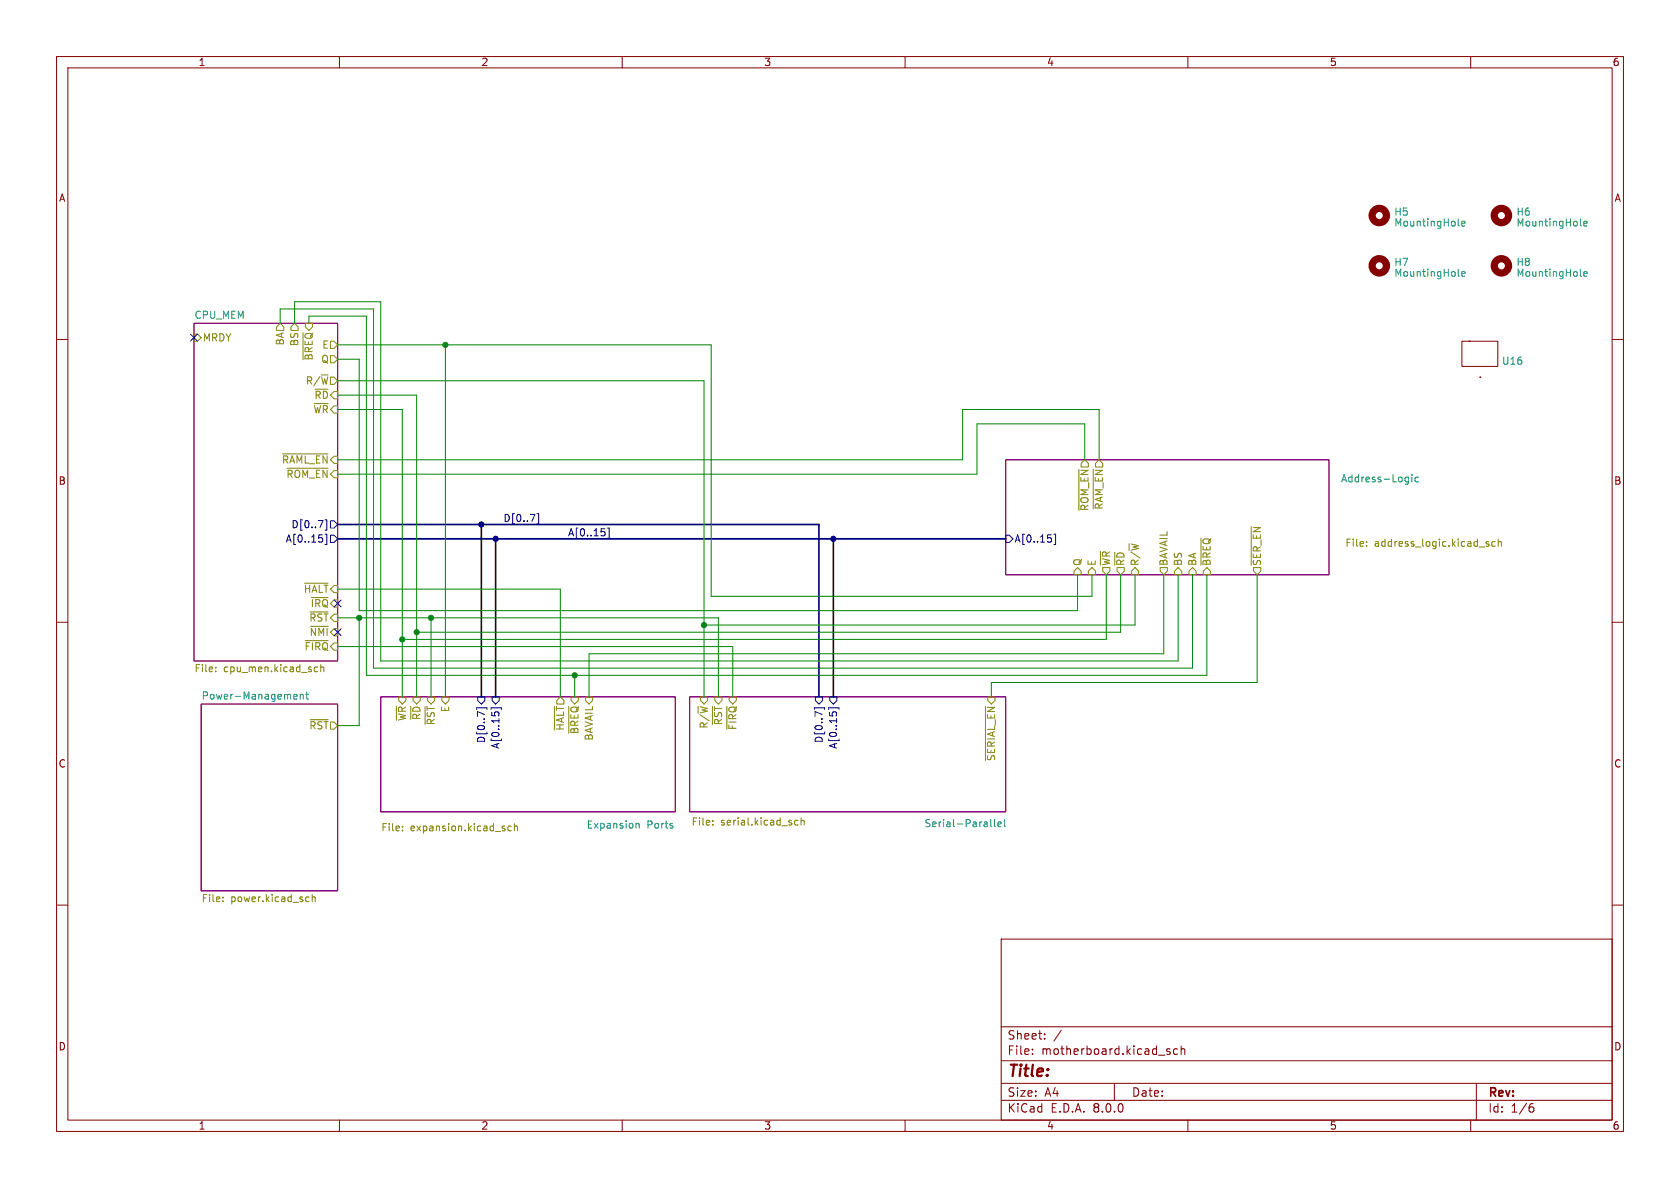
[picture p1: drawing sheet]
(kicad_sch
 (version 20231120)
 (generator "eeschema")
 (generator_version "8.0")
 (paper "A4")
 (lib_symbols
  (symbol "Mechanical:MountingHole"
   (pin_names
    (offset 1.016)) (exclude_from_sim no) (in_bom yes) (on_board yes)
   (property "Reference" "H" (at 0 5.08 0) (effects (font (size 1.27 1.27))))
   (property "Value" "MountingHole" (at 0 3.175 0) (effects (font (size 1.27 1.27))))
   (property "Footprint" "" (at 0 0 0) (effects (font (size 1.27 1.27)) (hide yes)))
   (property "Datasheet" "~" (at 0 0 0) (effects (font (size 1.27 1.27)) (hide yes)))
   (property "Description" "Mounting Hole without connection" (at 0 0 0) (effects (font (size 1.27 1.27)) (hide yes)))
   (symbol "MountingHole_0_1"
    (circle (center 0 0) (radius 1.27) (stroke (width 1.27) (type default)) (fill (type none)))))
  (symbol "motherboard:mITX" (exclude_from_sim no) (in_bom yes) (on_board yes)
   (property "Reference" "U" (at 0 0 0) (effects (font (size 1.27 1.27))))
   (property "Value" "" (at 0 0 0) (effects (font (size 1.27 1.27))))
   (property "Footprint" "motherboard:mITX" (at 0 0 0) (effects (font (size 1.27 1.27)) (hide yes)))
   (property "Datasheet" "" (at 0 0 0) (effects (font (size 1.27 1.27)) (hide yes)))
   (property "Description" "" (at 0 0 0) (effects (font (size 1.27 1.27)) (hide yes)))
   (symbol "mITX_0_1"
    (rectangle (start -3.175 5.715) (end 3.175 1.27) (stroke (width 0) (type default)) (fill (type none)))
    (rectangle (start -1.905 5.715) (end -1.905 5.715) (stroke (width 0) (type default)) (fill (type none)))
    (rectangle (start -1.905 5.715) (end -1.905 5.715) (stroke (width 0) (type default)) (fill (type none)))
    (rectangle (start 0 -0.635) (end 0 -0.635) (stroke (width 0) (type default)) (fill (type none)))
    (rectangle (start 0 -0.635) (end 0 -0.635) (stroke (width 0) (type default)) (fill (type none))))))
 (junction
  (at 147.32 95.25)
  (diameter 0)
  (color 0 0 0 0))
 (junction
  (at 85.09 92.71)
  (diameter 0)
  (color 0 0 0 0))
 (junction
  (at 71.12 113.03)
  (diameter 0)
  (color 0 0 0 0))
 (junction
  (at 78.74 60.96)
  (diameter 0)
  (color 0 0 0 0))
 (junction
  (at 124.46 110.49)
  (diameter 0)
  (color 0 0 0 0))
 (junction
  (at 76.2 109.22)
  (diameter 0)
  (color 0 0 0 0))
 (junction
  (at 101.6 119.38)
  (diameter 0)
  (color 0 0 0 0))
 (junction
  (at 63.5 109.22)
  (diameter 0)
  (color 0 0 0 0))
 (junction
  (at 87.63 95.25)
  (diameter 0)
  (color 0 0 0 0))
 (junction
  (at 73.66 111.76)
  (diameter 0)
  (color 0 0 0 0))
 (no_connect
  (at 59.69 106.68))
 (no_connect
  (at 59.69 111.76))
 (no_connect
  (at 34.29 59.69))
 (bus
  (pts (xy 85.09 92.71) (xy 144.78 92.71))
  (stroke (width 0) (type default)))
 (wire
  (pts (xy 78.74 60.96) (xy 78.74 123.19))
  (stroke (width 0) (type default)))
 (wire
  (pts (xy 71.12 123.19) (xy 71.12 113.03))
  (stroke (width 0) (type default)))
 (wire
  (pts (xy 63.5 63.5) (xy 63.5 107.95))
  (stroke (width 0) (type default)))
 (wire
  (pts (xy 59.69 69.85) (xy 73.66 69.85))
  (stroke (width 0) (type default)))
 (wire
  (pts (xy 59.69 67.31) (xy 124.46 67.31))
  (stroke (width 0) (type default)))
 (wire
  (pts (xy 52.07 57.15) (xy 52.07 53.34))
  (stroke (width 0) (type default)))
 (wire
  (pts (xy 71.12 72.39) (xy 71.12 113.03))
  (stroke (width 0) (type default)))
 (wire
  (pts (xy 104.14 115.57) (xy 104.14 123.19))
  (stroke (width 0) (type default)))
 (wire
  (pts (xy 67.31 116.84) (xy 208.28 116.84))
  (stroke (width 0) (type default)))
 (wire
  (pts (xy 59.69 83.82) (xy 172.72 83.82))
  (stroke (width 0) (type default)))
 (bus
  (pts (xy 147.32 95.25) (xy 147.32 123.19))
  (stroke (width 0) (type default)))
 (wire
  (pts (xy 59.69 128.27) (xy 63.5 128.27))
  (stroke (width 0) (type default)))
 (wire
  (pts (xy 124.46 110.49) (xy 200.66 110.49))
  (stroke (width 0) (type default)))
 (bus
  (pts (xy 144.78 92.71) (xy 144.78 123.19))
  (stroke (width 0) (type default)))
 (wire
  (pts (xy 205.74 101.6) (xy 205.74 115.57))
  (stroke (width 0) (type default)))
 (wire
  (pts (xy 66.04 118.11) (xy 66.04 54.61))
  (stroke (width 0) (type default)))
 (bus
  (pts (xy 87.63 95.25) (xy 87.63 123.19))
  (stroke (width 0) (type default)))
 (wire
  (pts (xy 222.25 101.6) (xy 222.25 120.65))
  (stroke (width 0) (type default)))
 (wire
  (pts (xy 101.6 119.38) (xy 101.6 123.19))
  (stroke (width 0) (type default)))
 (wire
  (pts (xy 208.28 116.84) (xy 208.28 101.6))
  (stroke (width 0) (type default)))
 (wire
  (pts (xy 52.07 53.34) (xy 67.31 53.34))
  (stroke (width 0) (type default)))
 (wire
  (pts (xy 99.06 104.14) (xy 99.06 123.19))
  (stroke (width 0) (type default)))
 (wire
  (pts (xy 172.72 83.82) (xy 172.72 74.93))
  (stroke (width 0) (type default)))
 (wire
  (pts (xy 210.82 101.6) (xy 210.82 118.11))
  (stroke (width 0) (type default)))
 (wire
  (pts (xy 59.69 63.5) (xy 63.5 63.5))
  (stroke (width 0) (type default)))
 (bus
  (pts (xy 147.32 95.25) (xy 177.8 95.25))
  (stroke (width 0) (type default)))
 (wire
  (pts (xy 64.77 119.38) (xy 101.6 119.38))
  (stroke (width 0) (type default)))
 (wire
  (pts (xy 191.77 74.93) (xy 191.77 81.28))
  (stroke (width 0) (type default)))
 (wire
  (pts (xy 194.31 72.39) (xy 194.31 81.28))
  (stroke (width 0) (type default)))
 (bus
  (pts (xy 87.63 95.25) (xy 147.32 95.25))
  (stroke (width 0) (type default)))
 (wire
  (pts (xy 76.2 109.22) (xy 127 109.22))
  (stroke (width 0) (type default)))
 (bus
  (pts (xy 59.69 95.25) (xy 87.63 95.25))
  (stroke (width 0) (type default)))
 (wire
  (pts (xy 54.61 55.88) (xy 64.77 55.88))
  (stroke (width 0) (type default)))
 (wire
  (pts (xy 63.5 128.27) (xy 63.5 109.22))
  (stroke (width 0) (type default)))
 (wire
  (pts (xy 205.74 115.57) (xy 104.14 115.57))
  (stroke (width 0) (type default)))
 (bus
  (pts (xy 85.09 92.71) (xy 59.69 92.71))
  (stroke (width 0) (type default)))
 (wire
  (pts (xy 198.12 101.6) (xy 198.12 111.76))
  (stroke (width 0) (type default)))
 (wire
  (pts (xy 66.04 54.61) (xy 49.53 54.61))
  (stroke (width 0) (type default)))
 (wire
  (pts (xy 63.5 109.22) (xy 59.69 109.22))
  (stroke (width 0) (type default)))
 (wire
  (pts (xy 73.66 111.76) (xy 73.66 123.19))
  (stroke (width 0) (type default)))
 (wire
  (pts (xy 71.12 113.03) (xy 195.58 113.03))
  (stroke (width 0) (type default)))
 (wire
  (pts (xy 124.46 67.31) (xy 124.46 110.49))
  (stroke (width 0) (type default)))
 (wire
  (pts (xy 125.73 105.41) (xy 193.04 105.41))
  (stroke (width 0) (type default)))
 (wire
  (pts (xy 175.26 123.19) (xy 175.26 120.65))
  (stroke (width 0) (type default)))
 (wire
  (pts (xy 172.72 74.93) (xy 191.77 74.93))
  (stroke (width 0) (type default)))
 (wire
  (pts (xy 63.5 107.95) (xy 190.5 107.95))
  (stroke (width 0) (type default)))
 (wire
  (pts (xy 170.18 81.28) (xy 170.18 72.39))
  (stroke (width 0) (type default)))
 (bus
  (pts (xy 85.09 92.71) (xy 85.09 123.19))
  (stroke (width 0) (type default)))
 (wire
  (pts (xy 129.54 123.19) (xy 129.54 114.3))
  (stroke (width 0) (type default)))
 (wire
  (pts (xy 76.2 123.19) (xy 76.2 109.22))
  (stroke (width 0) (type default)))
 (wire
  (pts (xy 127 123.19) (xy 127 109.22))
  (stroke (width 0) (type default)))
 (wire
  (pts (xy 59.69 72.39) (xy 71.12 72.39))
  (stroke (width 0) (type default)))
 (wire
  (pts (xy 49.53 54.61) (xy 49.53 57.15))
  (stroke (width 0) (type default)))
 (wire
  (pts (xy 190.5 107.95) (xy 190.5 101.6))
  (stroke (width 0) (type default)))
 (wire
  (pts (xy 54.61 57.15) (xy 54.61 55.88))
  (stroke (width 0) (type default)))
 (wire
  (pts (xy 73.66 69.85) (xy 73.66 111.76))
  (stroke (width 0) (type default)))
 (wire
  (pts (xy 73.66 111.76) (xy 198.12 111.76))
  (stroke (width 0) (type default)))
 (wire
  (pts (xy 59.69 104.14) (xy 99.06 104.14))
  (stroke (width 0) (type default)))
 (wire
  (pts (xy 67.31 53.34) (xy 67.31 116.84))
  (stroke (width 0) (type default)))
 (wire
  (pts (xy 59.69 81.28) (xy 170.18 81.28))
  (stroke (width 0) (type default)))
 (wire
  (pts (xy 76.2 109.22) (xy 63.5 109.22))
  (stroke (width 0) (type default)))
 (wire
  (pts (xy 59.69 114.3) (xy 129.54 114.3))
  (stroke (width 0) (type default)))
 (wire
  (pts (xy 193.04 101.6) (xy 193.04 105.41))
  (stroke (width 0) (type default)))
 (wire
  (pts (xy 59.69 60.96) (xy 78.74 60.96))
  (stroke (width 0) (type default)))
 (wire
  (pts (xy 78.74 60.96) (xy 125.73 60.96))
  (stroke (width 0) (type default)))
 (wire
  (pts (xy 170.18 72.39) (xy 194.31 72.39))
  (stroke (width 0) (type default)))
 (wire
  (pts (xy 175.26 120.65) (xy 222.25 120.65))
  (stroke (width 0) (type default)))
 (wire
  (pts (xy 200.66 110.49) (xy 200.66 101.6))
  (stroke (width 0) (type default)))
 (wire
  (pts (xy 124.46 110.49) (xy 124.46 123.19))
  (stroke (width 0) (type default)))
 (wire
  (pts (xy 210.82 118.11) (xy 66.04 118.11))
  (stroke (width 0) (type default)))
 (wire
  (pts (xy 125.73 60.96) (xy 125.73 105.41))
  (stroke (width 0) (type default)))
 (wire
  (pts (xy 64.77 55.88) (xy 64.77 119.38))
  (stroke (width 0) (type default)))
 (wire
  (pts (xy 195.58 101.6) (xy 195.58 113.03))
  (stroke (width 0) (type default)))
 (wire
  (pts (xy 101.6 119.38) (xy 213.36 119.38))
  (stroke (width 0) (type default)))
 (wire
  (pts (xy 213.36 119.38) (xy 213.36 101.6))
  (stroke (width 0) (type default)))
 (label "D[0..7]"
  (at 88.9 92.71 0)
  (fields_autoplaced yes)
  (effects (font (size 1.27 1.27)) (justify left bottom)))
 (label "A[0..15]"
  (at 100.33 95.25 0)
  (fields_autoplaced yes)
  (effects (font (size 1.27 1.27)) (justify left bottom)))
 (symbol
  (lib_id "motherboard:mITX")
  (at 261.62 66.04 0)
  (unit 1)
  (exclude_from_sim no)
  (in_bom yes)
  (on_board yes)
  (dnp no)
  (fields_autoplaced yes)
  (property "Reference" "U16" (at 265.43 63.8168 0) (effects (font (size 1.27 1.27)) (justify left)))
  (property "Value" "~" (at 261.62 66.04 0) (effects (font (size 1.27 1.27))))
  (property "Footprint" "motherboard:mITX" (at 261.62 66.04 0) (effects (font (size 1.27 1.27)) (hide yes)))
  (property "Datasheet" "" (at 261.62 66.04 0) (effects (font (size 1.27 1.27)) (hide yes)))
  (property "Description" "" (at 261.62 66.04 0) (effects (font (size 1.27 1.27)) (hide yes))))
 (symbol
  (lib_id "Mechanical:MountingHole")
  (at 243.84 46.99 0)
  (unit 1)
  (exclude_from_sim no)
  (in_bom yes)
  (on_board yes)
  (dnp no)
  (fields_autoplaced yes)
  (property "Reference" "H7" (at 246.38 46.3463 0) (effects (font (size 1.27 1.27)) (justify left)))
  (property "Value" "MountingHole" (at 246.38 48.2673 0) (effects (font (size 1.27 1.27)) (justify left)))
  (property "Footprint" "MountingHole:MountingHole_3.2mm_M3_ISO7380" (at 243.84 46.99 0) (effects (font (size 1.27 1.27)) (hide yes)))
  (property "Datasheet" "~" (at 243.84 46.99 0) (effects (font (size 1.27 1.27)) (hide yes)))
  (property "Description" "" (at 243.84 46.99 0) (effects (font (size 1.27 1.27)) (hide yes))))
 (symbol
  (lib_id "Mechanical:MountingHole")
  (at 243.84 38.1 0)
  (unit 1)
  (exclude_from_sim no)
  (in_bom yes)
  (on_board yes)
  (dnp no)
  (fields_autoplaced yes)
  (property "Reference" "H5" (at 246.38 37.4563 0) (effects (font (size 1.27 1.27)) (justify left)))
  (property "Value" "MountingHole" (at 246.38 39.3773 0) (effects (font (size 1.27 1.27)) (justify left)))
  (property "Footprint" "MountingHole:MountingHole_3.2mm_M3_ISO7380" (at 243.84 38.1 0) (effects (font (size 1.27 1.27)) (hide yes)))
  (property "Datasheet" "~" (at 243.84 38.1 0) (effects (font (size 1.27 1.27)) (hide yes)))
  (property "Description" "" (at 243.84 38.1 0) (effects (font (size 1.27 1.27)) (hide yes))))
 (symbol
  (lib_id "Mechanical:MountingHole")
  (at 265.43 46.99 0)
  (unit 1)
  (exclude_from_sim no)
  (in_bom yes)
  (on_board yes)
  (dnp no)
  (fields_autoplaced yes)
  (property "Reference" "H8" (at 267.97 46.3463 0) (effects (font (size 1.27 1.27)) (justify left)))
  (property "Value" "MountingHole" (at 267.97 48.2673 0) (effects (font (size 1.27 1.27)) (justify left)))
  (property "Footprint" "MountingHole:MountingHole_3.2mm_M3_ISO7380" (at 265.43 46.99 0) (effects (font (size 1.27 1.27)) (hide yes)))
  (property "Datasheet" "~" (at 265.43 46.99 0) (effects (font (size 1.27 1.27)) (hide yes)))
  (property "Description" "" (at 265.43 46.99 0) (effects (font (size 1.27 1.27)) (hide yes))))
 (symbol
  (lib_id "Mechanical:MountingHole")
  (at 265.43 38.1 0)
  (unit 1)
  (exclude_from_sim no)
  (in_bom yes)
  (on_board yes)
  (dnp no)
  (fields_autoplaced yes)
  (property "Reference" "H6" (at 267.97 37.4563 0) (effects (font (size 1.27 1.27)) (justify left)))
  (property "Value" "MountingHole" (at 267.97 39.3773 0) (effects (font (size 1.27 1.27)) (justify left)))
  (property "Footprint" "MountingHole:MountingHole_3.2mm_M3_ISO7380" (at 265.43 38.1 0) (effects (font (size 1.27 1.27)) (hide yes)))
  (property "Datasheet" "~" (at 265.43 38.1 0) (effects (font (size 1.27 1.27)) (hide yes)))
  (property "Description" "" (at 265.43 38.1 0) (effects (font (size 1.27 1.27)) (hide yes))))
 (sheet
  (at 35.56 124.46)
  (size 24.13 33.02)
  (fields_autoplaced yes)
  (stroke (width 0.1524) (type solid))
  (fill (color 0 0 0 0.0000))
  (property "Sheetname" "Power-Management" (at 35.56 123.7484 0) (effects (font (size 1.27 1.27)) (justify left bottom)))
  (property "Sheetfile" "power.kicad_sch" (at 35.56 158.0646 0) (effects (font (size 1.27 1.27)) (justify left top)))
  (property "Field2" "" (at 35.56 124.46 0) (effects (font (size 1.27 1.27)) (hide yes)))
  (pin "~{RST}" output (at 59.69 128.27 0) (effects (font (size 1.27 1.27)) (justify right))))
 (sheet
  (at 121.92 123.19)
  (size 55.88 20.32)
  (stroke (width 0.1524) (type solid))
  (fill (color 0 0 0 0.0000))
  (property "Sheetname" "Serial-Parallel" (at 163.322 146.304 0) (effects (font (size 1.27 1.27)) (justify left bottom)))
  (property "Sheetfile" "serial.kicad_sch" (at 122.174 144.526 0) (effects (font (size 1.27 1.27)) (justify left top)))
  (property "Field2" "" (at 121.92 123.19 0) (effects (font (size 1.27 1.27)) (hide yes)))
  (pin "R{slash}~{W}" input (at 124.46 123.19 90) (effects (font (size 1.27 1.27)) (justify right)))
  (pin "~{RST}" input (at 127 123.19 90) (effects (font (size 1.27 1.27)) (justify right)))
  (pin "~{SERIAL_EN}" input (at 175.26 123.19 90) (effects (font (size 1.27 1.27)) (justify right)))
  (pin "A[0..15]" input (at 147.32 123.19 90) (effects (font (size 1.27 1.27)) (justify right)))
  (pin "D[0..7]" input (at 144.78 123.19 90) (effects (font (size 1.27 1.27)) (justify right)))
  (pin "~{FIRQ}" input (at 129.54 123.19 90) (effects (font (size 1.27 1.27)) (justify right))))
 (sheet
  (at 177.8 81.28)
  (size 57.15 20.32)
  (stroke (width 0.1524) (type solid))
  (fill (color 0 0 0 0.0000))
  (property "Sheetname" "Address-Logic" (at 236.982 85.344 0) (effects (font (size 1.27 1.27)) (justify left bottom)))
  (property "Sheetfile" "address_logic.kicad_sch" (at 237.744 95.25 0) (effects (font (size 1.27 1.27)) (justify left top)))
  (property "Field2" "" (at 177.8 81.28 0) (effects (font (size 1.27 1.27)) (hide yes)))
  (pin "~{WR}" output (at 195.58 101.6 270) (effects (font (size 1.27 1.27)) (justify left)))
  (pin "BAVAIL" output (at 205.74 101.6 270) (effects (font (size 1.27 1.27)) (justify left)))
  (pin "~{RD}" output (at 198.12 101.6 270) (effects (font (size 1.27 1.27)) (justify left)))
  (pin "BS" input (at 208.28 101.6 270) (effects (font (size 1.27 1.27)) (justify left)))
  (pin "BA" input (at 210.82 101.6 270) (effects (font (size 1.27 1.27)) (justify left)))
  (pin "R{slash}~{W}" input (at 200.66 101.6 270) (effects (font (size 1.27 1.27)) (justify left)))
  (pin "~{BREQ}" input (at 213.36 101.6 270) (effects (font (size 1.27 1.27)) (justify left)))
  (pin "Q" input (at 190.5 101.6 270) (effects (font (size 1.27 1.27)) (justify left)))
  (pin "E" input (at 193.04 101.6 270) (effects (font (size 1.27 1.27)) (justify left)))
  (pin "A[0..15]" input (at 177.8 95.25 180) (effects (font (size 1.27 1.27)) (justify left)))
  (pin "~{ROM_EN}" output (at 191.77 81.28 90) (effects (font (size 1.27 1.27)) (justify right)))
  (pin "~{SER_EN}" output (at 222.25 101.6 270) (effects (font (size 1.27 1.27)) (justify left)))
  (pin "~{RAM_EN}" output (at 194.31 81.28 90) (effects (font (size 1.27 1.27)) (justify right))))
 (sheet
  (at 67.31 123.19)
  (size 52.07 20.32)
  (stroke (width 0.1524) (type solid))
  (fill (color 0 0 0 0.0000))
  (property "Sheetname" "Expansion Ports" (at 103.632 146.558 0) (effects (font (size 1.27 1.27)) (justify left bottom)))
  (property "Sheetfile" "expansion.kicad_sch" (at 67.31 145.542 0) (effects (font (size 1.27 1.27)) (justify left top)))
  (pin "~{WR}" input (at 71.12 123.19 90) (effects (font (size 1.27 1.27)) (justify right)))
  (pin "~{RD}" input (at 73.66 123.19 90) (effects (font (size 1.27 1.27)) (justify right)))
  (pin "BAVAIL" input (at 104.14 123.19 90) (effects (font (size 1.27 1.27)) (justify right)))
  (pin "~{RST}" input (at 76.2 123.19 90) (effects (font (size 1.27 1.27)) (justify right)))
  (pin "E" input (at 78.74 123.19 90) (effects (font (size 1.27 1.27)) (justify right)))
  (pin "D[0..7]" input (at 85.09 123.19 90) (effects (font (size 1.27 1.27)) (justify right)))
  (pin "A[0..15]" input (at 87.63 123.19 90) (effects (font (size 1.27 1.27)) (justify right)))
  (pin "~{BREQ}" input (at 101.6 123.19 90) (effects (font (size 1.27 1.27)) (justify right)))
  (pin "~{HALT}" output (at 99.06 123.19 90) (effects (font (size 1.27 1.27)) (justify right))))
 (sheet
  (at 34.29 57.15)
  (size 25.4 59.69)
  (fields_autoplaced yes)
  (stroke (width 0.1524) (type solid))
  (fill (color 0 0 0 0.0000))
  (property "Sheetname" "CPU_MEM" (at 34.29 56.4384 0) (effects (font (size 1.27 1.27)) (justify left bottom)))
  (property "Sheetfile" "cpu_men.kicad_sch" (at 34.29 117.4246 0) (effects (font (size 1.27 1.27)) (justify left top)))
  (property "Field2" "" (at 34.29 57.15 0) (effects (font (size 1.27 1.27)) (hide yes)))
  (pin "BA" output (at 49.53 57.15 90) (effects (font (size 1.27 1.27)) (justify right)))
  (pin "BS" output (at 52.07 57.15 90) (effects (font (size 1.27 1.27)) (justify right)))
  (pin "~{FIRQ}" input (at 59.69 114.3 0) (effects (font (size 1.27 1.27)) (justify right)))
  (pin "~{NMI}" input (at 59.69 111.76 0) (effects (font (size 1.27 1.27)) (justify right)))
  (pin "~{RST}" input (at 59.69 109.22 0) (effects (font (size 1.27 1.27)) (justify right)))
  (pin "~{IRQ}" input (at 59.69 106.68 0) (effects (font (size 1.27 1.27)) (justify right)))
  (pin "A[0..15]" output (at 59.69 95.25 0) (effects (font (size 1.27 1.27)) (justify right)))
  (pin "D[0..7]" output (at 59.69 92.71 0) (effects (font (size 1.27 1.27)) (justify right)))
  (pin "R{slash}~{W}" output (at 59.69 67.31 0) (effects (font (size 1.27 1.27)) (justify right)))
  (pin "~{ROM_EN}" input (at 59.69 83.82 0) (effects (font (size 1.27 1.27)) (justify right)))
  (pin "~{RD}" input (at 59.69 69.85 0) (effects (font (size 1.27 1.27)) (justify right)))
  (pin "~{WR}" input (at 59.69 72.39 0) (effects (font (size 1.27 1.27)) (justify right)))
  (pin "E" output (at 59.69 60.96 0) (effects (font (size 1.27 1.27)) (justify right)))
  (pin "Q" output (at 59.69 63.5 0) (effects (font (size 1.27 1.27)) (justify right)))
  (pin "~{RAML_EN}" input (at 59.69 81.28 0) (effects (font (size 1.27 1.27)) (justify right)))
  (pin "~{HALT}" input (at 59.69 104.14 0) (effects (font (size 1.27 1.27)) (justify right)))
  (pin "MRDY" input (at 34.29 59.69 180) (effects (font (size 1.27 1.27)) (justify left)))
  (pin "~{BREQ}" input (at 54.61 57.15 90) (effects (font (size 1.27 1.27)) (justify right))))
 (sheet_instances
  (path ""
   (page "1"))))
